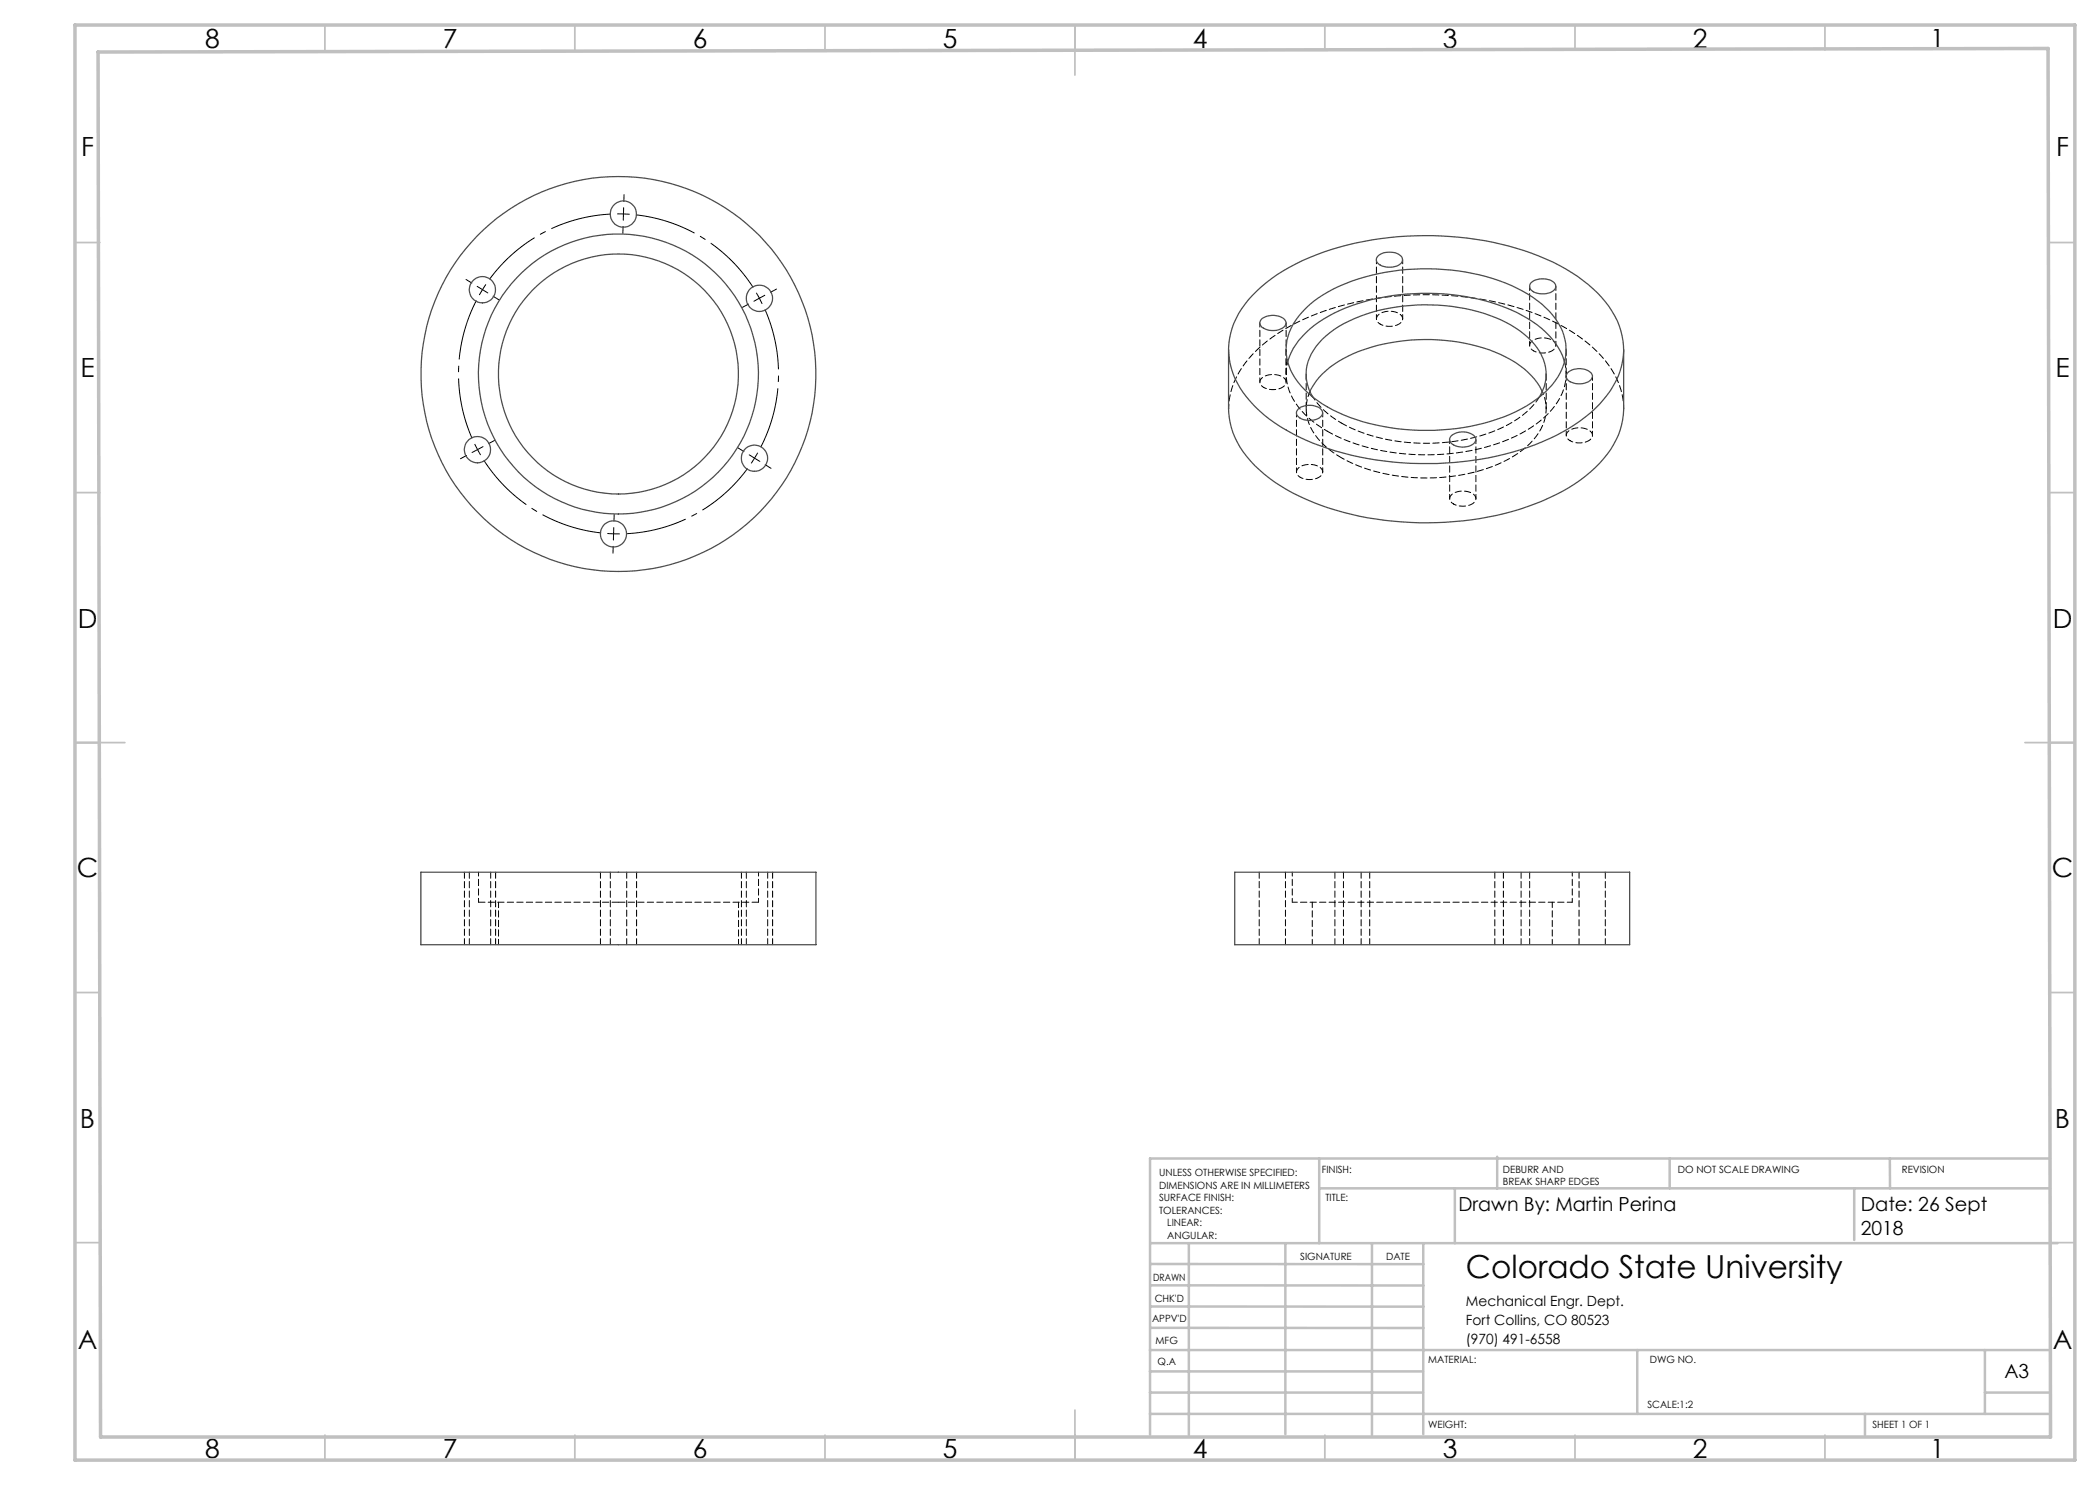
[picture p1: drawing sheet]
<svg xmlns="http://www.w3.org/2000/svg" width="420mm" height="297mm" viewBox="0 0 420 297" stroke-linecap="round" stroke-linejoin="round" font-family="sans-serif">
<path d="M96.5 57.9l-.6 1.1M96.5 57.9l.7-1M124.7 42.8h-1.3M124.7 42.8l1.2 .1M95.5 89.9l.6 1.1M95.5 89.9l-.6-1.1M150.9 91.6l.6-1M150.9 91.6l-.7 1.1M122.7 106.8h1.3M122.7 106.8l-1.2-.1" fill="none" stroke="#000" stroke-width=".2" stroke-dasharray="15.2 1.3 1.3 1.3" stroke-linecap="butt"/>
<path d="M122.2 42.8a32 32 0 0 0-24.3 13.1M150.6 57.5a32 32 0 0 0-23.4-14.5M95.3 60.1a32 32 0 0 0-.9 27.6M96.8 92.1a32 32 0 0 0 23.4 14.5M152.1 89.5a32 32 0 0 0 .9-27.6M125.2 106.7a32 32 0 0 0 24.3-13" fill="none" stroke="#000" stroke-width=".2" stroke-dasharray="15.2 1.3 1.3 1.3" stroke-dashoffset="2.9" stroke-linecap="butt"/>
<path d="M151.3 58.6l1.1 2.2M153 59.1l-2.2 1.2" fill="none" stroke="#000" stroke-width=".2"/>
<g fill="none" stroke="#000" stroke-width=".2" stroke-dasharray="15.2 1.3 1.3 1.3">
<path d="M94.4 56.6l-1.2-.7M96.5 57.9l-1.1-.6M96.5 57.9l1.1 .7M98.6 59.2l1.2 .8M124.6 45.3v1.4M124.7 42.8v-1.3M124.7 42.8v1.2M124.8 40.3v-1.4M154.1 58.5l1.2-.7M149.7 60.8l-1.2 .7M93.3 91.1l-1.2 .6M95.5 89.9l-1.1 .6"/>
<path d="M95.5 89.9l1.1-.6M97.7 88.7l1.2-.6M148.8 90.3l-1.2-.7M150.9 91.6l1.1 .7M150.9 91.6l-1.1-.6M153 92.9l1.2 .8M122.6 109.3v1.3M122.7 106.8v1.2M122.7 106.8l.1-1.3M122.8 104.3v-1.4"/>
</g>
<g fill="none" stroke="#c0c0c0" stroke-width=".35">
<path d="M65 5v5M115 5v5M165 5v5M215 5v10M265 5v5M315 5v5M365 5v5M15 48.5h5M410 48.5h5M15 98.5h5M410 98.5h5M15 148.5h10"/>
<path d="M405 148.5h10M15 198.5h5M410 198.5h5M15 248.5h5M410 248.5h5M65 287v5M115 287v5M165 287v5M215 282v10M265 287v5M315 287v5M365 287v5"/>
</g>
<g fill="none" stroke="#c0c0c0" stroke-width=".5">
<path d="M263.8 231.7v16.9M263.8 237.7h146.2M291 237.7v10.9M299.4 231.3v6.4M333.9 231.7v6M370.8 237.7v10.3M378 231.7v6M410 231.7h-180v55.2M230.1 248.6h181.4M230.1 257.1h54.6M230.1 252.8h54.6M237.8 248.8v38.2"/>
<path d="M257.1 248.6v38.2M274.4 248.8v38.2M284.7 248.6v38.2M230 278.5h54.6M230 274.3h54.6M230 270h180M230 265.6h54.7M230.1 261.3h54.6M327.4 270v12.8M397 278.5h13M397 270v12.8M230 282.8h180"/>
<path d="M373 282.8v4.2"/>
</g>
<path d="M15 5h400v287h-400zM19.6 10.4l390-.7 .5 277.7h-390z" fill="none" stroke="#c0c0c0" stroke-width=".7"/>
<path d="M261.2 74.8v6.9M265.4 86.2a42.7 42.7 0 0 0 25.9 4.4 33.7 33.7 0 0 0 16.8-6.5 11.9 11.9 0 0 0 5.1-10.5l-.3-1.2M309.2 81.7v-6.9M95.7 180.4h28M123.7 180.4h28" fill="none" stroke="#000" stroke-width=".2" stroke-dasharray="1.3 .6"/>
<g fill="none" stroke="#000" stroke-width=".2" stroke-dasharray="1.3 .6" stroke-dashoffset=".1">
<path d="M257.2 69.9v4.9M313.2 74.8v-4.9M268.3 84.6a37.7 37.7 0 0 0 26.6 2.9 22.6 22.6 0 0 0 12.3-7.1l.7-1M92.9 174.4v14.5M93.9 174.4v14.5M120.1 174.4v14.5M122.1 174.4v14.5M148.3 174.4v14.5M149.3 174.4v14.5M251.8 174.4v14.5M267 174.4v14.5M268.7 174.4v14.5"/>
<path d="M299 174.4v14.5M300.7 174.4v14.5M315.8 174.4v14.5M98.1 188.9v-14.5M99.1 188.9v-14.5M125.3 188.9v-14.5M127.3 188.9v-14.5M153.5 188.9v-14.5M154.5 188.9v-14.5M257.1 188.9v-14.5M272.2 188.9v-14.5M273.9 188.9v-14.5"/>
<path d="M304.2 188.9v-14.5M305.9 188.9v-14.5M321.1 188.9v-14.5"/>
</g>
<path d="M95.7 174.4v6M258.5 174.4v6M151.7 180.4v-6M314.5 180.4v-6" fill="none" stroke="#000" stroke-width=".2" stroke-dasharray="1.3 .6" stroke-dashoffset=".5"/>
<path d="M262 78.3a8.9 8.9 0 0 0 2.2 10.1l1.4 1.3 2.7 1.8M99.7 180.4v8.5M147.7 188.9v-8.5M262.5 180.4v8.5M310.5 188.9v-8.5" fill="none" stroke="#000" stroke-width=".2" stroke-dasharray="1.3 .6" stroke-dashoffset=".2"/>
<g fill="none" stroke="#4b4b4b" stroke-width=".25">
<path d="M250.5 59.1a37.9 37.9 0 0 1 17.4-9.7 65.1 65.1 0 0 1 39.9 1.8 31 31 0 0 1 14 10.1 14.1 14.1 0 0 1-.3 17.7 31.8 31.8 0 0 1-14.4 9.9 64.3 64.3 0 0 1-45.9-.9 29 29 0 0 1-13.2-10.4 14.1 14.1 0 0 1 1-16.7zM275.5 51.3a3.7 3.7 0 0 1 4.8 0 1.24 1.24 0 0 1-.9 1.9 3.6 3.6 0 0 1-4.1-.9 1 1 0 0 1 .2-1zM306.1 56.6a3.6 3.6 0 0 1 5 .3 1.46 1.46 0 0 1-1.5 1.7 3.4 3.4 0 0 1-3.6-.9l-.1-.6zM245.7 69.9v11.9a16.4 16.4 0 0 0 6.1 12.1 41.6 41.6 0 0 0 18.5 9 64.6 64.6 0 0 0 38.2-2.7 30.4 30.4 0 0 0 13.6-10.3 14.8 14.8 0 0 0 2.6-8.1v-11.9M252.4 63.7a3.8 3.8 0 0 1 4.6 .3 1.22 1.22 0 0 1-.9 1.8 3.6 3.6 0 0 1-3.9-.6 1.01 1.01 0 0 1 .2-1.5zM257.5 72.4a14.9 14.9 0 0 1 7.2-8.6 40.1 40.1 0 0 1 22.5-5.1 37.2 37.2 0 0 1 20.2 6.3 13.9 13.9 0 0 1 5.5 7.4M261.1 61.7a28.7 28.7 0 0 1 14.5-7 44.4 44.4 0 0 1 27.8 2.9 18.3 18.3 0 0 1 9.1 8.6 10.5 10.5 0 0 1-2.8 11.6 28 28 0 0 1-14.2 7.1 44.8 44.8 0 0 1-29-3 17.3 17.3 0 0 1-8.7-8.7 10.2 10.2 0 0 1 2.6-10.8zM262 78.3a16.7 16.7 0 0 1 8.8-7.6 38.8 38.8 0 0 1 29.3 .2 16.2 16.2 0 0 1 8.4 7.4M262.6 79.4a8.7 8.7 0 0 1 1.2-10.9 23 23 0 0 1 11.8-6.4 38.5 38.5 0 0 1 25.6 2.4 14.2 14.2 0 0 1 7.7 8.2 8.2 8.2 0 0 1-1.1 6.7M313.5 74.6a3.5 3.5 0 0 1 4.9 .3 1.44 1.44 0 0 1-1.4 1.7 3.3 3.3 0 0 1-3.7-1 .84 .84 0 0 1 .2-1zM259.8 81.7a3.7 3.7 0 0 1 4.5 .2 1.18 1.18 0 0 1-.9 1.9 3.6 3.6 0 0 1-4-.8 1.05 1.05 0 0 1 .4-1.3zM290.4 87a3.7 3.7 0 0 1 4.5 .3 1.22 1.22 0 0 1-.9 1.8 3.8 3.8 0 0 1-3.8-.6 .98 .98 0 0 1 .2-1.5z"/>
<path d="M84.2 174.4h79v14.5h-79zM246.9 174.4h79v14.5h-79z"/>
<circle cx="96.5" cy="57.9" r="2.62"/>
<circle cx="124.7" cy="42.8" r="2.63"/>
<circle cx="151.9" cy="59.7" r="2.63"/>
<circle cx="123.7" cy="74.8" r="39.5"/>
<circle cx="123.7" cy="74.8" r="24"/>
<circle cx="123.7" cy="74.8" r="28"/>
<circle cx="95.5" cy="89.9" r="2.63"/>
<circle cx="150.9" cy="91.6" r="2.62"/>
<circle cx="122.7" cy="106.8" r="2.61"/>
</g>
<path d="M258.5 180.4h56" fill="none" stroke="#000" stroke-width=".2" stroke-dasharray="1.3 .6" stroke-dashoffset=".3"/>
<g fill="none" stroke="#000" stroke-width=".2" stroke-dasharray="1.3 .6" stroke-dashoffset=".4">
<path d="M275.3 51.9v11.9M305.9 57.3v11.8M252 64.6v11.8M257.2 76.4v-11.8M280.5 63.8v-11.9M311.2 69.1v-11.8M313.2 75.2v11.9M259.3 82.6v11.8M264.5 94.4v-11.8M289.9 87.9v11.8M295.2 99.7v-11.8M318.5 87.1v-11.9"/>
<path d="M324.7 81.7a16.5 16.5 0 0 0-6.1-12.1 44 44 0 0 0-21.7-9.6 63.5 63.5 0 0 0-36.3 3.9 28.2 28.2 0 0 0-12.8 10.7 14.3 14.3 0 0 0-2.1 7.1"/>
</g>
<path d="M257.6 72.4a10.6 10.6 0 0 0 3.4 10.5l1.6 1.4 2.8 1.9M262.6 79.4a15.6 15.6 0 0 0 5.7 5.2M268.3 91.5a37.7 37.7 0 0 0 26.6 2.9 22.6 22.6 0 0 0 12.3-7.1 8.6 8.6 0 0 0 1.3-9" fill="none" stroke="#000" stroke-width=".2" stroke-dasharray="1.3 .6" stroke-dashoffset=".6"/>
<path d="M252.7 77.5a3.5 3.5 0 0 0 4.4-.7 1.45 1.45 0 0 0-1.4-1.8 3.3 3.3 0 0 0-3.6 1 1.14 1.14 0 0 0 .6 1.5M276.1 64.8a3.5 3.5 0 0 0 4.3-.6 1.45 1.45 0 0 0-1.4-1.8 3.3 3.3 0 0 0-3.6 1 1.14 1.14 0 0 0 .7 1.4M306.7 70.2a3.5 3.5 0 0 0 4.4-.7 1.45 1.45 0 0 0-1.4-1.8 3.3 3.3 0 0 0-3.7 1 1.14 1.14 0 0 0 .7 1.5M260.1 95.5a3.5 3.5 0 0 0 4.4-.7 1.45 1.45 0 0 0-1.5-1.8 3.3 3.3 0 0 0-3.6 1 1.14 1.14 0 0 0 .7 1.5M314 88.1a3.5 3.5 0 0 0 4.4-.6 1.45 1.45 0 0 0-1.4-1.8 3.3 3.3 0 0 0-3.7 1 1.14 1.14 0 0 0 .7 1.4M290.7 100.8a3.5 3.5 0 0 0 4.4-.7 1.45 1.45 0 0 0-1.4-1.7 3.3 3.3 0 0 0-3.7 .9 1.14 1.14 0 0 0 .7 1.5" fill="none" stroke="#000" stroke-width=".2" stroke-dasharray="1.3 .6" stroke-dashoffset=".7"/>
<text font-size="6.3" x="293.2" y="255.5">Colorado State University</text>
<g font-size="5.3">
<text x="41" y="9.5">8</text>
<text x="88.5" y="9.5">7</text>
<text x="138.5" y="9.5">6</text>
<text x="188.5" y="9.5">5</text>
<text x="238.5" y="9.5">4</text>
<text x="288.5" y="9.5">3</text>
<text x="338.5" y="9.5">2</text>
<text x="386" y="9.5">1</text>
<text x="16.2" y="31.2">F</text>
<text x="411.2" y="31.2">F</text>
<text x="16.1" y="75.5">E</text>
<text x="411.1" y="75.5">E</text>
<text x="15.5" y="125.5">D</text>
<text x="410.5" y="125.5">D</text>
<text x="15.4" y="175.5">C</text>
<text x="410.4" y="175.5">C</text>
<text x="16" y="225.5">B</text>
<text x="411" y="225.5">B</text>
<text x="15.5" y="269.8">A</text>
<text x="410.5" y="269.8">A</text>
<text x="41" y="291.5">8</text>
<text x="88.5" y="291.5">7</text>
<text x="138.5" y="291.5">6</text>
<text x="188.5" y="291.5">5</text>
<text x="238.5" y="291.5">4</text>
<text x="288.5" y="291.5">3</text>
<text x="338.5" y="291.5">2</text>
<text x="386" y="291.5">1</text>
</g>
<g font-size="3.9">
<text x="291.7" y="242.2">Drawn By: Martin Perina</text>
<text x="372.1" y="242.2">Date: 26 Sept</text>
<text x="372.1" y="247.1">2018</text>
<text x="400.9" y="275.5">A3</text>
</g>
<g font-size="2.8">
<text x="293.2" y="261.1">Mechanical Engr. Dept.</text>
<text x="293.2" y="264.9">Fort Collins, CO 80523</text>
<text x="293.2" y="268.7">(970) 491-6558</text>
</g>
<g font-size="2">
<text x="231.8" y="235.2">UNLESS OTHERWISE SPECIFIED:</text>
<text x="231.8" y="237.7">DIMENSIONS ARE IN MILLIMETERS</text>
<text x="264.4" y="234.6">FINISH:</text>
<text x="300.6" y="234.6">DEBURR AND</text>
<text x="300.6" y="237.1">BREAK SHARP EDGES</text>
<text x="335.6" y="234.6">DO NOT SCALE DRAWING</text>
<text x="380.4" y="234.6">REVISION</text>
<text x="231.8" y="240.2">SURFACE FINISH:</text>
<text x="231.8" y="242.7">TOLERANCES:</text>
<text x="233.4" y="245.2">LINEAR:</text>
<text x="265.1" y="240.2">TITLE:</text>
<text x="233.5" y="247.7">ANGULAR:</text>
<text x="260" y="251.9">SIGNATURE</text>
<text x="277.2" y="251.9">DATE</text>
<text x="230.6" y="256.1">DRAWN</text>
<text x="230.9" y="260.3">CHK'D</text>
<text x="230.4" y="264.4">APPV'D</text>
<text x="231.1" y="268.8">MFG</text>
<text x="231.5" y="273">Q.A</text>
<text x="285.6" y="272.5">MATERIAL:</text>
<text x="330" y="272.5">DWG NO.</text>
<text x="329.5" y="281.7">SCALE:1:2</text>
<text x="285.6" y="285.5">WEIGHT:</text>
<text x="374.5" y="285.6">SHEET 1 OF 1</text>
</g>
</svg>
